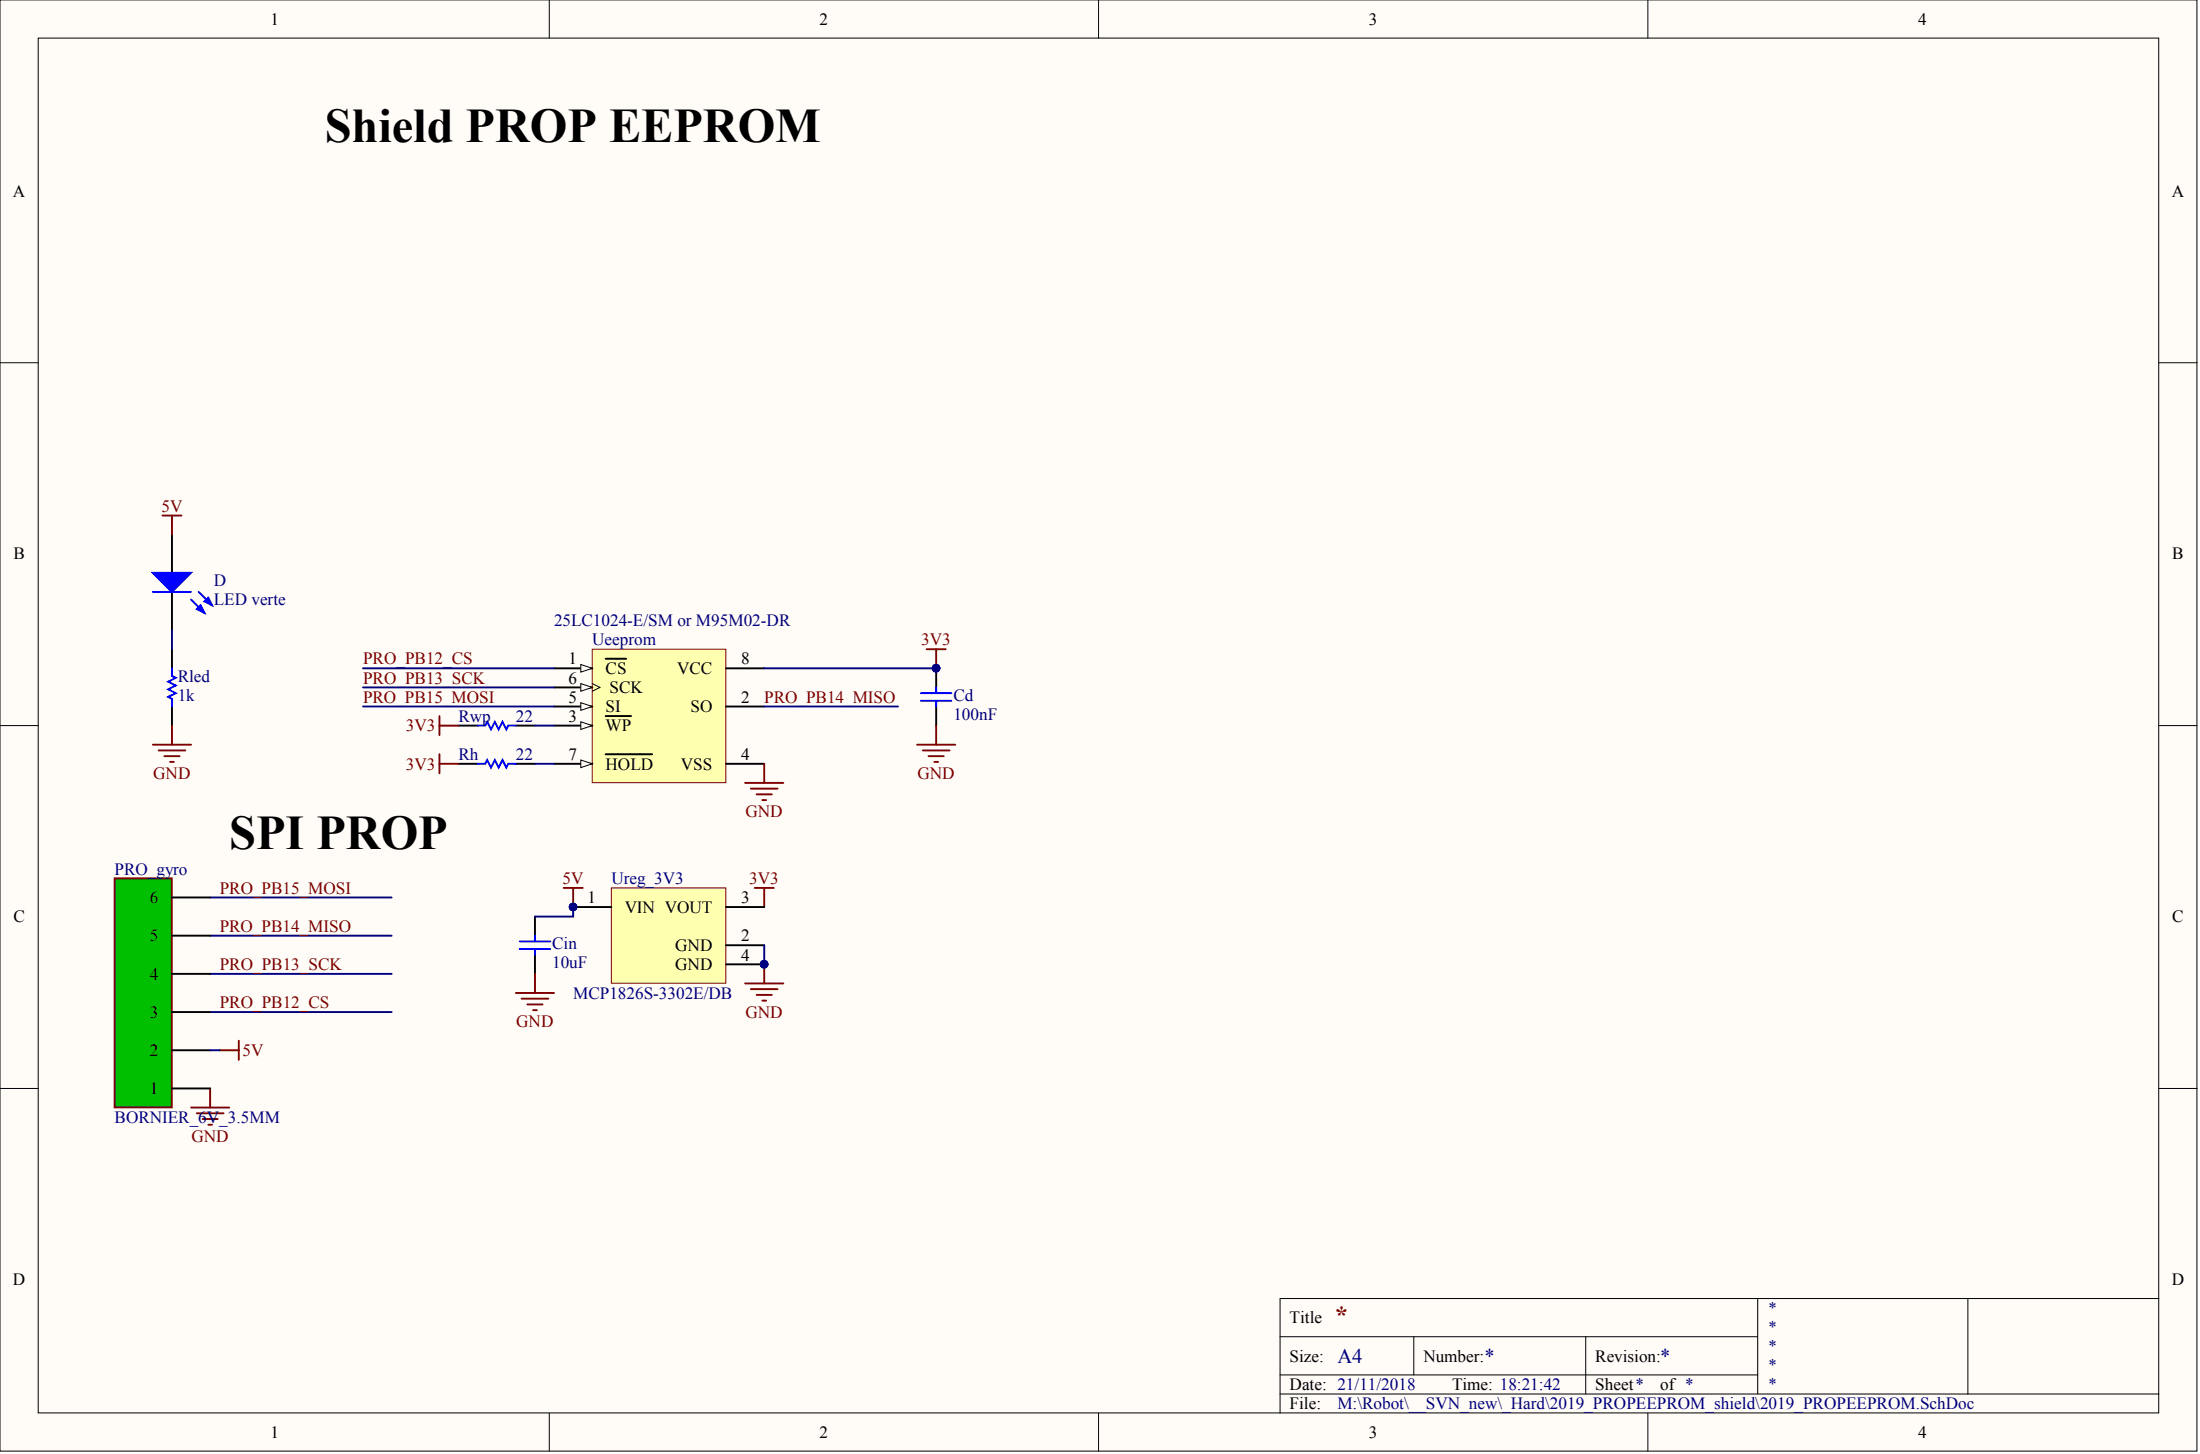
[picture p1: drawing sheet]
<svg xmlns="http://www.w3.org/2000/svg" width="243mm" height="161mm" viewBox="0 0 243 161" stroke-linecap="round" stroke-linejoin="round" font-family="sans-serif">
<g fill="#fffcf8" stroke="#000" stroke-width=".11">
<path d="M0 0h243.1v160.5h-243.1z"/>
<path d="M4.2 4.2h234.6v152.1h-234.6z"/>
</g>
<g fill="none" stroke="#000" stroke-width=".11">
<path d="M60.8 0v4.2M121.5 0v4.2M182.3 0v4.2M0 40.1h4.2M238.9 40.1h4.2M0 80.3h4.2M238.9 80.3h4.2M0 120.4h4.2M238.9 120.4h4.2M60.8 156.3v4.3M121.5 156.3v4.3M141.6 147.9h52.9"/>
<path d="M141.6 154.2h97.3M141.6 152.1h52.9M156.4 147.9v4.2M175.5 147.9v6.3M182.3 156.3v4.3M194.5 143.7v10.5M217.7 143.7h-76.1v12.6M238.9 143.7h-21.2v10.5"/>
</g>
<path d="M19 59.2v4.2M19 65.5v4.2M19 71.8v2.1M19 78.2v2.1" fill="none" stroke="#000" stroke-width=".21"/>
<path d="M16.9 65.5h4.2M19 73.9v.9l.4 .2-.8 .4 .8 .4-.8 .5 .8 .4-.8 .4 .4 .2v.9M21.1 66.3l1.5 1.5M22 65.5l1.5 1.5" fill="none" stroke="#00f" stroke-width=".21"/>
<g fill="#00f" stroke="#00f" stroke-width=".21">
<path d="M16.9 63.4h4.2l-2.1 2.1z"/>
<path d="M21.8 67.4l.4-.4 .4 .8z"/>
<path d="M22.6 66.5l.4-.4 .5 .9z"/>
</g>
<path d="M19 69.7v2.1" fill="none" stroke="#000080" stroke-width=".21"/>
<path d="M18 57h2.1M19 57v2.2M16.9 82.4h4.2M17.5 83h3M18.2 83.7h1.7M18.8 84.3h.4M19 80.3v2.1" fill="none" stroke="#800000" stroke-width=".21"/>
<path d="M65.5 71.8h14.8v14.8h-14.8z" fill="#ffffb0" stroke="#800000" stroke-width=".11"/>
<path d="M61.3 73.9h4.2" fill="none" stroke="#000" stroke-width=".21"/>
<path d="M64.3 73.5l1.2 .4-1.2 .5z" fill="#fffcf8" stroke="#000" stroke-width=".11"/>
<path d="M67 72.9h2.3M80.3 78.2h4.3M61.3 80.3h4.2" fill="none" stroke="#000" stroke-width=".21"/>
<path d="M64.3 79.9l1.2 .4-1.2 .4z" fill="#fffcf8" stroke="#000" stroke-width=".11"/>
<path d="M61.3 78.2h4.2M67 79.2h2.8M80.3 84.5h4.3" fill="none" stroke="#000" stroke-width=".21"/>
<path d="M64.3 77.7l1.2 .5-1.2 .4z" fill="#fffcf8" stroke="#000" stroke-width=".11"/>
<path d="M61.3 76.1h4.2" fill="none" stroke="#000" stroke-width=".21"/>
<path d="M65.5 75.6l.9 .5-.9 .4" fill="none" stroke="#000" stroke-width=".11"/>
<path d="M64.3 75.6l1.2 .5-1.2 .4z" fill="#fffcf8" stroke="#000" stroke-width=".11"/>
<path d="M61.3 84.5h4.2" fill="none" stroke="#000" stroke-width=".21"/>
<path d="M64.3 84.1l1.2 .4-1.2 .4z" fill="#fffcf8" stroke="#000" stroke-width=".11"/>
<path d="M80.3 73.9h4.3M103.6 78.2v2.1M67 83.4h5.2" fill="none" stroke="#000" stroke-width=".21"/>
<path d="M101.9 76.7h3.4M101.9 77.5h3.4M103.6 77.5v.7" fill="none" stroke="#00f" stroke-width=".21"/>
<path d="M84.6 73.9h19M23.3 99.3h20M23.3 103.5h20M23.3 107.7h20M23.3 112h20" fill="none" stroke="#000080" stroke-width=".21"/>
<path d="M101.5 82.4h4.2M102.1 83h3M102.7 83.7h1.7M103.4 84.3h.4M103.6 80.3v2.1M24.3 116.2h2.1M26.4 115.1v2.2M21.1 122.5h4.3M21.8 123.2h2.9M22.4 123.8h1.7M23 124.4h.5M23.3 120.4v2.1" fill="none" stroke="#800000" stroke-width=".21"/>
<path d="M12.7 97.2h6.3v25.3h-6.3z" fill="#00bf00" stroke="#800000" stroke-width=".21"/>
<path d="M19 99.3h4.3M50.7 84.5h2.1M50.7 80.3h2.1M57.1 84.5h2.1M57.1 80.3h2.1M19 116.2h4.3M19 112h4.3M19 107.7h4.3M19 103.5h4.3M19 120.4h4.3" fill="none" stroke="#000" stroke-width=".21"/>
<path d="M40.2 78.2h21.1M40.2 73.9h21.1M40.2 76.1h21.1M84.6 78.2h14.8M59.2 80.3h2.1M59.2 84.5h2.1M23.3 116.2h1" fill="none" stroke="#000080" stroke-width=".21"/>
<path d="M52.8 84.5h.9l.2-.4 .4 .8 .5-.8 .4 .8 .4-.8 .4 .8 .2-.4h.9M52.8 80.3h.9l.2-.4 .4 .8 .5-.8 .4 .8 .4-.8 .4 .8 .2-.4h.9" fill="none" stroke="#00f" stroke-width=".21"/>
<g fill="none" stroke="#800000" stroke-width=".21">
<path d="M48.6 79.2v2.1M102.5 71.8h2.1M103.6 71.8v2.1M48.6 83.4v2.2M48.6 80.3h2.1M48.6 84.5h2.1M82.4 86.6h4.3M83.1 87.3h2.9M83.5 98.2h2.1M83.7 87.9h1.7M84.3 88.5h.5M84.6 84.5v2.1"/>
<path d="M84.6 98.2v2.2"/>
</g>
<path d="M67.6 98.2h12.7v10.6h-12.7z" fill="#ffffb0" stroke="#800000" stroke-width=".11"/>
<path d="M59.2 101.4v2.1M59.2 105.6v2.1M63.4 100.4h4.2M80.3 100.4h4.3M80.3 104.6h4.3M80.3 106.7h4.3" fill="none" stroke="#000" stroke-width=".21"/>
<g fill="#000080" stroke="#000080" stroke-width=".11">
<circle cx="63.4" cy="100.3" r=".41"/>
<circle cx="84.5" cy="106.7" r=".41"/>
</g>
<path d="M62.4 98.2h2.1M63.4 98.2v2.2M57.1 109.9h4.2M57.7 110.5h3M58.3 111.1h1.7M59 111.8h.4M59.2 107.7v2.2M82.4 108.8h4.3M83.1 109.4h2.9M83.7 110.1h1.7M84.3 110.7h.5M84.6 106.7v2.1" fill="none" stroke="#800000" stroke-width=".21"/>
<path d="M63.4 100.4v1h-4.2M84.6 104.6v2.1" fill="none" stroke="#000080" stroke-width=".21"/>
<path d="M57.5 104.2h3.4M57.5 105h3.4M59.2 103.5v.7M59.2 105v.6" fill="none" stroke="#00f" stroke-width=".21"/>
<g font-size="5.3">
<text x="35.9" y="15.7">Shield PROP EEPROM</text>
<text x="25.4" y="93.9">SPI PROP</text>
</g>
<text font-size="3.2" fill="#000080" x="103" y="75.6">PICd02</text>
<text font-size="2.9" fill="#800000" x="147.6" y="146.4">*</text>
<g font-size="2.3" fill="#000080">
<text x="148" y="150.8">A4</text>
<text x="164.3" y="150.8">*</text>
<text x="183.7" y="150.8">*</text>
</g>
<g font-size="1.9">
<text x="29.9" y="2.7">1</text>
<text x="90.7" y="2.7">2</text>
<text x="151.5" y="2.7">3</text>
<text x="212.2" y="2.7">4</text>
<text x="1.4" y="21.8">A</text>
<text x="240.3" y="21.8">A</text>
<text x="1.5" y="61.9">B</text>
<text x="240.4" y="61.9">B</text>
<text x="62.9" y="73.5">1</text>
<text x="62.9" y="77.7">5</text>
<text x="62.9" y="75.6">6</text>
<text x="67" y="74.6">CS</text>
<text x="67.4" y="76.7">SCK</text>
<text x="74.9" y="74.6">VCC</text>
<text x="82" y="77.7">2</text>
<text x="82" y="73.5">8</text>
<text x="62.9" y="79.9">3</text>
<text x="67" y="80.9">WP</text>
<text x="67" y="78.8">SI</text>
<text x="76.4" y="78.8">SO</text>
<text x="62.9" y="84.1">7</text>
<text x="67" y="85.1">HOLD</text>
<text x="75.3" y="85.1">VSS</text>
<text x="82" y="84.1">4</text>
<text x="16.6" y="99.9">6</text>
<text x="65" y="99.9">1</text>
<text x="69.1" y="101">VIN VOUT</text>
<text x="82" y="99.9">3</text>
<text x="1.5" y="102">C</text>
<text x="16.6" y="104.2">5</text>
<text x="74.7" y="105.2">GND</text>
<text x="74.7" y="107.3">GND</text>
<text x="82" y="104.2">2</text>
<text x="82" y="106.3">4</text>
<text x="240.4" y="102">C</text>
<text x="16.6" y="112.6">3</text>
<text x="16.6" y="108.4">4</text>
<text x="16.6" y="116.8">2</text>
<text x="16.6" y="121.1">1</text>
<text x="1.4" y="142.2">D</text>
<text x="240.3" y="142.2">D</text>
<text x="142.7" y="146.4">Title</text>
<text x="142.7" y="150.6">Size:</text>
<text x="142.7" y="153.8">Date: 21/11/2018</text>
<text x="142.7" y="155.9">File:</text>
<text x="157.5" y="150.6">Number:</text>
<text x="160.7" y="153.8">Time: 18:21:42</text>
<text x="176.5" y="150.6">Revision:</text>
<text x="176.5" y="153.8">Sheet*</text>
<text x="183.7" y="153.8">of *</text>
<text x="29.9" y="159.1">1</text>
<text x="90.7" y="159.1">2</text>
<text x="151.5" y="159.1">3</text>
<text x="212.2" y="159.1">4</text>
</g>
<g font-size="1.9" fill="#800000">
<text x="17.9" y="56.6">5V</text>
<text x="101.9" y="71.4">3V3</text>
<text x="40.2" y="77.7">PRO_PB15_MOSI</text>
<text x="40.2" y="73.5">PRO_PB12_CS</text>
<text x="40.2" y="75.6">PRO_PB13_SCK</text>
<text x="84.6" y="77.7">PRO_PB14_MISO</text>
<text x="44.9" y="80.9">3V3</text>
<text x="17" y="86.2">GND</text>
<text x="44.9" y="85.1">3V3</text>
<text x="101.5" y="86.2">GND</text>
<text x="82.5" y="90.4">GND</text>
<text x="24.3" y="98.9">PRO_PB15_MOSI</text>
<text x="62.3" y="97.8">5V</text>
<text x="82.9" y="97.8">3V3</text>
<text x="24.3" y="103.1">PRO_PB14_MISO</text>
<text x="24.3" y="107.3">PRO_PB13_SCK</text>
<text x="24.3" y="111.6">PRO_PB12_CS</text>
<text x="57.1" y="113.7">GND</text>
<text x="82.5" y="112.6">GND</text>
<text x="26.8" y="116.8">5V</text>
<text x="21.2" y="126.3">GND</text>
</g>
<g font-size="1.9" fill="#000080">
<text x="23.7" y="64.9">D</text>
<text x="23.7" y="67">LED verte</text>
<text x="61.3" y="69.3">25LC1024-E/SM or M95M02-DR</text>
<text x="65.5" y="71.4">Ueeprom</text>
<text x="19.7" y="75.4">Rled</text>
<text x="19.7" y="77.5">1k</text>
<text x="105.5" y="77.5">Cd</text>
<text x="50.7" y="79.9">Rwp</text>
<text x="57.1" y="79.9">22</text>
<text x="105.5" y="79.6">100nF</text>
<text x="50.7" y="84.1">Rh</text>
<text x="57.1" y="84.1">22</text>
<text x="12.7" y="96.8">PRO_gyro</text>
<text x="67.6" y="97.8">Ureg_3V3</text>
<text x="61.1" y="105">Cin</text>
<text x="61.1" y="107.1">10uF</text>
<text x="63.4" y="110.5">MCP1826S-3302E/DB</text>
<text x="12.7" y="124.2">BORNIER_6V_3.5MM</text>
<text x="195.5" y="145.4">*</text>
<text x="195.5" y="147.5">*</text>
<text x="195.5" y="149.6">*</text>
<text x="148" y="155.9">M:\Robot\__SVN_new\_Hard\2019_PROPEEPROM_shield\2019_PROPEEPROM.SchDoc</text>
<text x="195.5" y="151.7">*</text>
<text x="195.5" y="153.8">*</text>
</g>
</svg>
